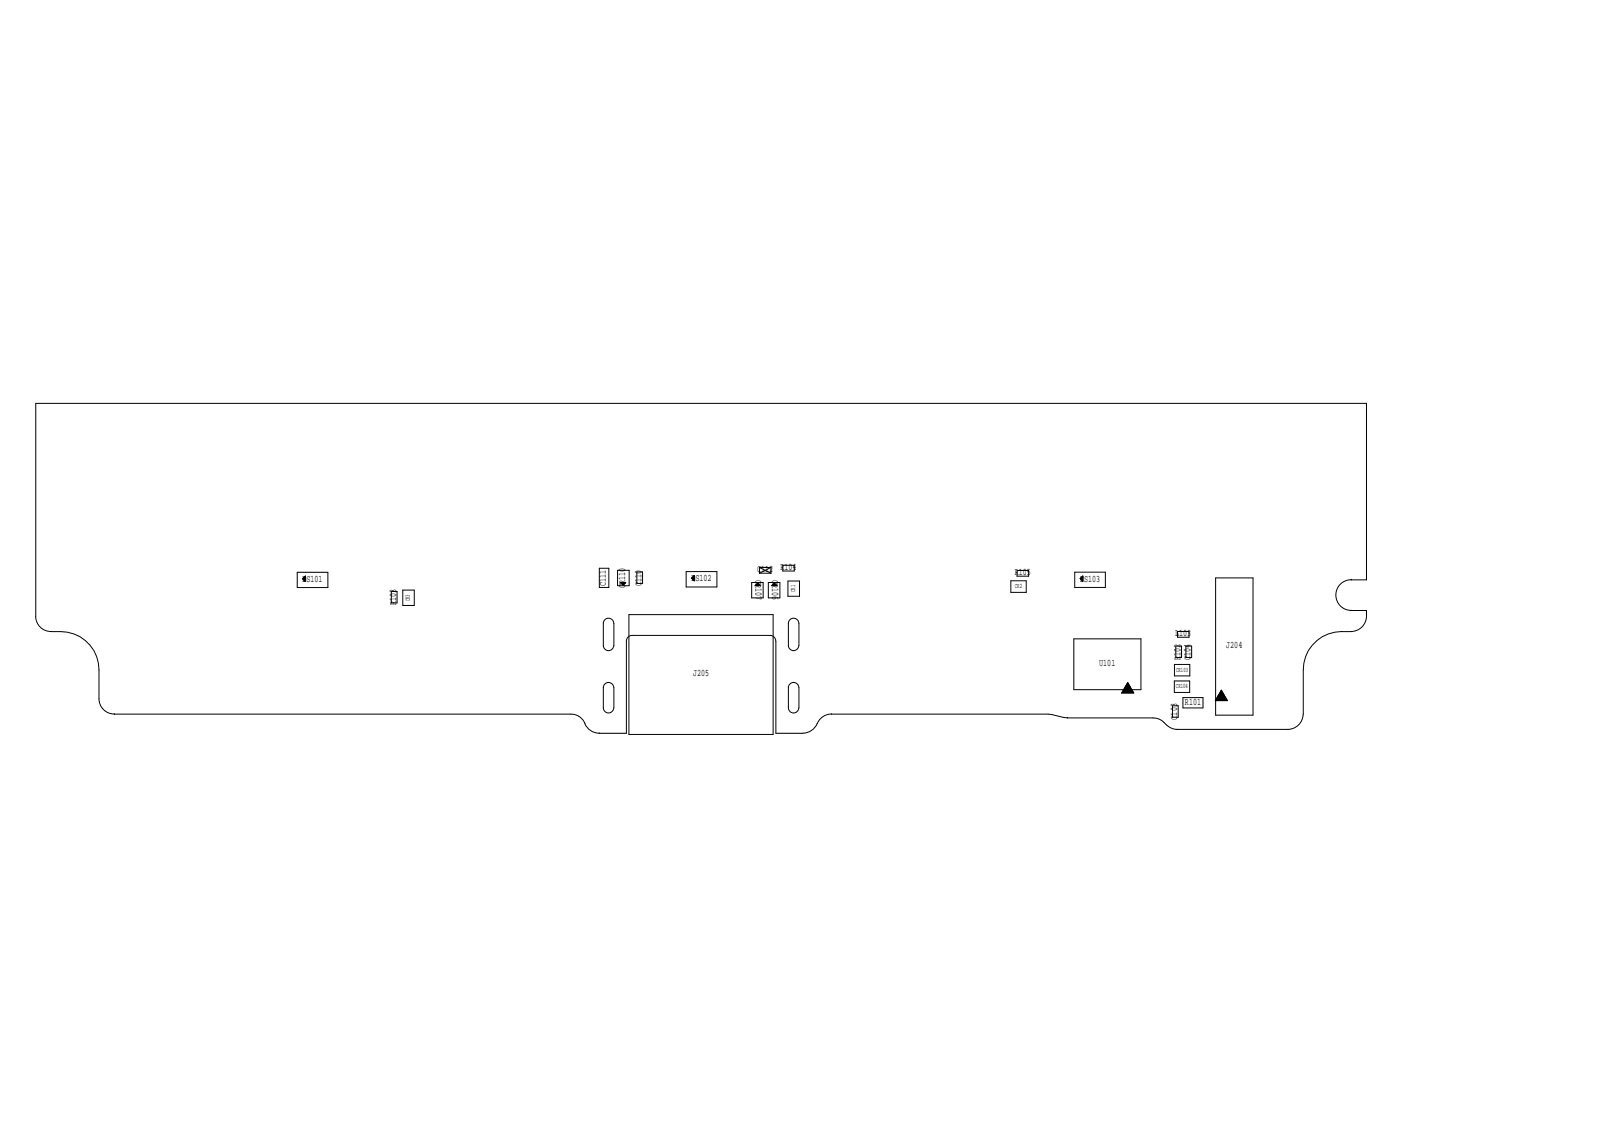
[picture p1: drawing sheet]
<svg xmlns="http://www.w3.org/2000/svg" width="297mm" height="210mm" viewBox="0 0 297 210" stroke-linecap="round" stroke-linejoin="round" font-family="sans-serif">
<g fill="none" stroke="#000" stroke-width=".18">
<path d="M9.4 116.5a8.4 8.4 0 0 1 6.3 1.7 6.9 6.9 0 0 1 2.6 5.4v5.3a2.81 2.81 0 0 0 2.8 2.8M54.8 105.6h5.7v2.8h-5.7zM55.8 106.7l.5-.4v1zM55.9 106.8h.4M55.9 106.7h.4M55.9 106.9h.4M55.9 106.6h.4M56 107h.3M56 106.5h.3M56.1 107h.2M56.1 106.4h.2M56.2 107.1h.1"/>
<path d="M56.2 106.4h.1M56.3 107.2h.1M56.3 106.3h.1M72.2 109.1h1.1v2.1h-1.1zM74.3 108.8h2.1v2.9h-2.1zM110.6 104.8h1.7v3.6h-1.7zM113.2 115a.96 .96 0 0 0-.9-1 .96 .96 0 0 0-1 1v4.1a.96 .96 0 0 0 1 .9 .96 .96 0 0 0 .9-.9M113.3 115v4.1M113.9 105.2h2.2v2.8h-2.2zM114.5 107.5h.9l-.4 .4zM114.6 107.5h.8M114.7 107.6h.6"/>
<path d="M114.7 107.7h.5M114.8 107.8h.3M114.9 107.9h.1M116 113.4h26.6v22.1h-26.6zM117.5 105.5h1.1v2.1h-1.1zM126.6 105.4h5.7v2.9h-5.7zM127.6 106.6h.5M127.6 106.6l.5-.4v.9M127.6 106.6l.5 .5M127.7 106.7h.4M127.7 106.5h.4M127.7 106.8h.4"/>
<path d="M127.8 106.4h.3M127.8 106.9h.3M127.9 106.4h.2M127.9 107h.2M127.9 106.3h.2M128 107h.1M128 106.2h.1M128.1 107.1h.1M138.7 107.4h2.1v2.9h-2.1zM139.3 108l.5-.5 .4 .5zM139.4 108h.8M139.4 107.9h.7"/>
<path d="M139.5 107.8h.5M139.6 107.7h.4M139.7 107.6h.2M140.1 105.7h2.1M140.1 104.7l2.1 1M140.1 104.7v1M140.1 104.7h2.1M141.7 107.4h2.2v2.9h-2.2zM142.2 104.7l-2.1 1M142.2 104.7v1M142.4 108l.5-.5 .4 .5zM142.4 108h.9"/>
<path d="M142.5 107.9h.7M142.6 107.8h.5M142.7 107.7h.3M142.8 107.6h.2M142.9 107.5h.1M143.1 118.3v-.1a1.04 1.04 0 0 0-1-1h-25.5a1.04 1.04 0 0 0-1 1.1v17l-5.1-.1a2.86 2.86 0 0 1-2.6-1.7M143.1 118.3v17l5.1-.1a2.88 2.88 0 0 0 2.6-1.7M144.4 104.3h2.1v1h-2.1zM145.4 107.2h2.1v2.8h-2.1zM147.4 115a.96 .96 0 0 0-1-1 .96 .96 0 0 0-.9 1v4.1a.96 .96 0 0 0 .9 .9 .96 .96 0 0 0 1-.9M147.4 115v4.1M186.5 107.1h2.8v2.2h-2.8z"/>
<path d="M187.6 105.2h2.2v1.1h-2.2zM198.1 117.8h12.4v9.4h-12.4zM198.3 105.5h5.6v2.9h-5.6zM199.3 106.7h.5M199.3 106.7l.5-.5v1.1zM199.3 106.8h.5M199.4 106.6h.4M199.4 106.9h.4M199.5 106.5h.3M199.5 107h.3M199.6 106.4h.2M199.6 107h.2"/>
<path d="M199.7 107.1h.1M199.7 106.3h.1M199.7 107.2h.1M216.9 119.2h1.1v2.1h-1.1zM217.3 116.5h2.1v1h-2.1zM218.8 119.2h1.1v2.1h-1.1zM224.3 106.6h6.9v25.3h-6.9zM249.3 107h2.8v-32.6h-245.5v39.3a2.81 2.81 0 0 0 2.8 2.8M249.3 106.9a2.83 2.83 0 0 0-2.8 2.9 2.83 2.83 0 0 0 2.8 2.8h2.8a3.2 3.2 0 0 1-2.2 3.8l-.6 .1M249.3 116.5h-1.8a7.1 7.1 0 0 0-7.1 7.1v8.1a2.9 2.9 0 0 1-2.8 2.8h-20.4a2.83 2.83 0 0 1-2-.8M21.1 131.7h84.2a2.72 2.72 0 0 1 2.6 1.8M113.2 126.9a.96 .96 0 0 0-.9-1 .96 .96 0 0 0-1 1v3.7a.96 .96 0 0 0 1 .9 .96 .96 0 0 0 .9-.9"/>
<path d="M113.3 126.9v3.7M147.4 126.9a.96 .96 0 0 0-1-1 .96 .96 0 0 0-.9 1v3.7a.96 .96 0 0 0 .9 .9 .96 .96 0 0 0 1-.9M147.4 126.9v3.7M196.9 132.4h15.8a2.99 2.99 0 0 1 2.5 1.3M196.9 132.4l-3.5-.7h-40a2.82 2.82 0 0 0-2.6 1.8M207 127.8h2.1M207 127.7h2.1M207.1 127.6h1.9M207.1 127.5h1.9M207.2 127.4h1.7M207.2 127.3h1.7M207.3 127.3h1.5"/>
<path d="M207.3 127.2h1.5M207.4 127.1h1.3M207.4 127h1.3M207.5 126.9h1.1M207.5 126.8h1.1M207.6 126.7h1M207.6 126.7h.9M207.7 126.6h.7M207.7 126.5h.7M207.8 126.4h.5M207.8 126.3h.5M207.9 126.2h.4"/>
<path d="M207.9 126.2h.3M208 126.1h.1M208 126h.1M208.1 125.9l1.1 1.9h-2.3zM216.3 130.2h1.1v2.1h-1.1zM216.7 125.6h2.8v2.1h-2.8zM216.7 122.6h2.8v2.1h-2.8zM218.2 128.7h3.7v1.9h-3.7zM224.2 129.2h2.2M224.3 129.1h2.1M224.3 129h2M224.4 128.9h1.9"/>
<path d="M224.4 128.9h1.8M224.5 128.8h1.7M224.5 128.7h1.6M224.6 128.6h1.5M224.6 128.5h1.4M224.7 128.4h1.3M224.7 128.4h1.2M224.8 128.3h1.1M224.8 128.2h1M224.9 128.1h.9M224.9 128h.8M225 127.9h.7"/>
<path d="M225 127.8h.7M225.1 127.8h.5M225.1 127.7h.4M225.2 127.6h.3M225.2 127.5h.2M225.3 127.4h.1M225.3 127.3h.1M225.3 127.3l1.2 1.9h-2.3z"/>
</g>
<g font-size="1.8">
<text x="55.8" y="107.3">DS101</text>
<text x="127.6" y="107.2">DS102</text>
<text x="139.4" y="107" transform="rotate(90 139.4 107)">CR107</text>
<text x="139.7" y="105.6">C112</text>
<text x="142.5" y="107" transform="rotate(90 142.5 107)">CR106</text>
<text x="144" y="105.2">R104</text>
<text x="187.2" y="106.1">R105</text>
<text x="199.3" y="107.3">DS103</text>
<text x="73.1" y="111.6" transform="rotate(-90 73.1 111.6)">R103</text>
<text x="111.8" y="108.1" transform="rotate(-90 111.8 108.1)">C111</text>
<text x="115.4" y="108.5" transform="rotate(-90 115.4 108.5)">CR110</text>
<text x="118.4" y="108" transform="rotate(-90 118.4 108)">C110</text>
<text x="216.8" y="117.3">L103</text>
<text x="226.2" y="119.6">J204</text>
<text x="127.9" y="124.8">J205</text>
<text x="202.8" y="122.9">U101</text>
<text x="217.8" y="121.7" transform="rotate(-90 217.8 121.7)">R102</text>
<text x="219.7" y="121.7" transform="rotate(-90 219.7 121.7)">C104</text>
<text x="218.6" y="130">R101</text>
<text x="217.2" y="132.7" transform="rotate(-90 217.2 132.7)">C103</text>
</g>
<g font-size="1.3">
<text x="75.6" y="110.9" transform="rotate(-90 75.6 110.9)">CR3</text>
<text x="146.7" y="109.2" transform="rotate(-90 146.7 109.2)">CR1</text>
<text x="187.2" y="108.4">CR2</text>
<text x="217" y="123.9">CR103</text>
<text x="217" y="126.9">CR104</text>
</g>
</svg>
